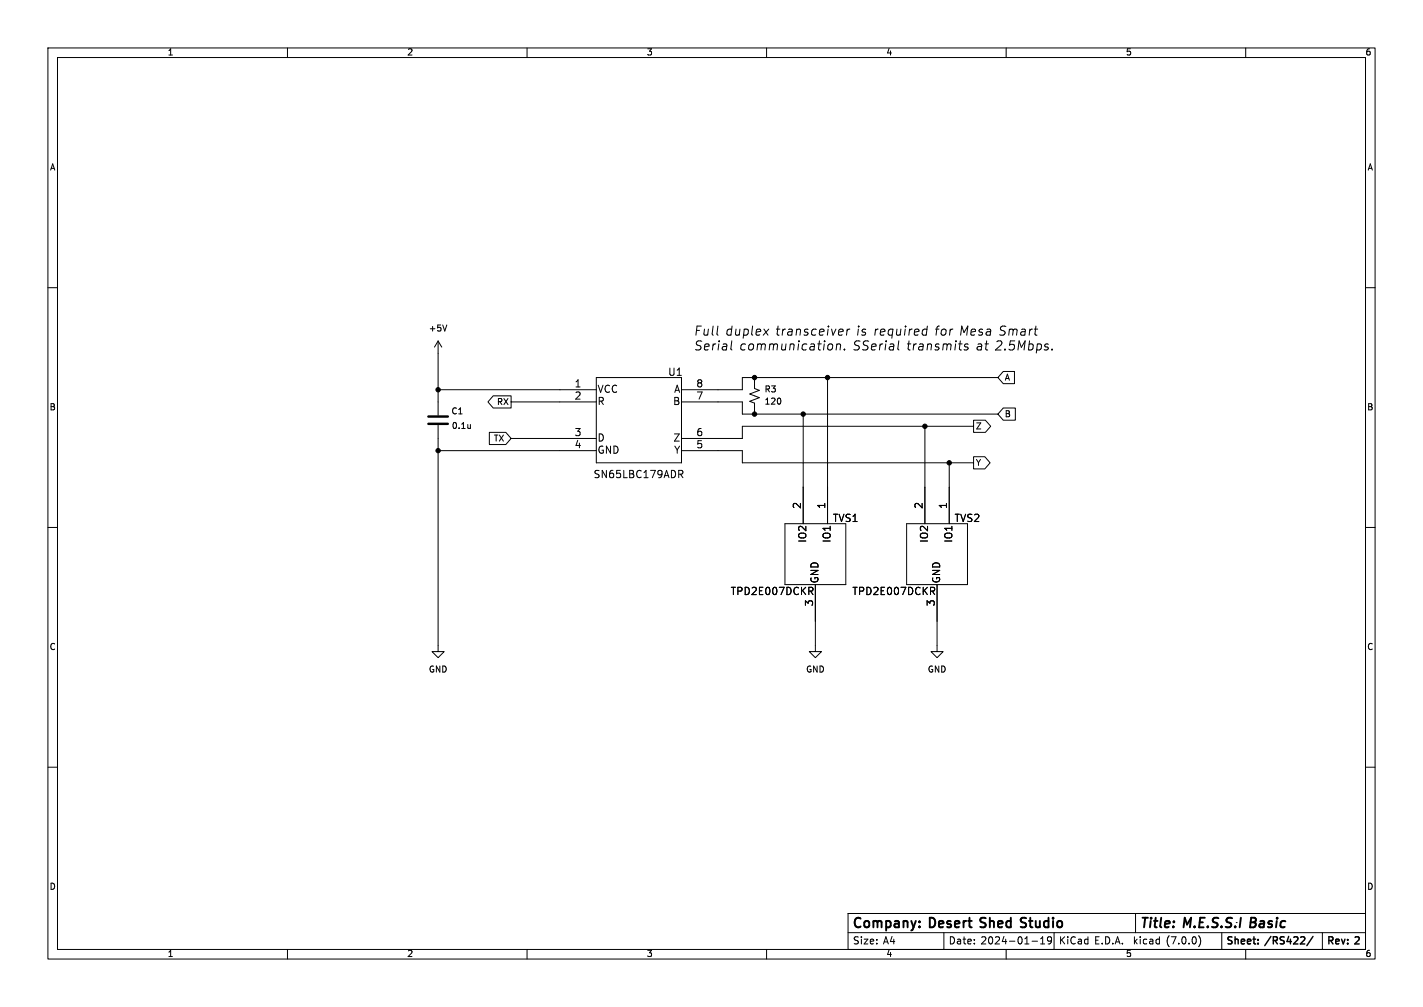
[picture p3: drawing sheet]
<svg xmlns="http://www.w3.org/2000/svg" width="297mm" height="210mm" viewBox="0 0 297 210" stroke-linecap="round" stroke-linejoin="round" font-family="sans-serif">
<g fill="none" stroke="#000" stroke-width=".21">
<path d="M10 10h277v190h-277zM12 12h273v186h-273zM60 10v2M110 10v2M160 10v2M210 10v2M260 10v2M10 60h2M285 60h2M91.4 71.1v15.5M91.4 71.1l-.7 1.3M91.4 71.1l.8 1.3"/>
<path d="M93.3 67.8l-.5 1.2M124.5 78.7h17.7v17.8h-17.7zM152.6 72.9l.2 .1M152.7 71.1l-.2 1.6M157.5 78.7v2.3l1 .4-2 .8 2 .7-2 .8 1 .4v2.3M159.5 68.6l.8 1.3M160.4 68.6l-1.1 1.3M172.7 78.7v30.5M173.5 71.7l.3 .4-.1 .5-.4 .4M174.6 71.9l.3-.2 .5 .1-.1 1.2M174.7 71.7l-.2 1.3M175.7 68.6l.2 .1 .1 .4-1 .2"/>
<path d="M176.3 72.8l-.1 .2M176.8 68.6l-.1 1.3M177.4 68.6l-.4 .1-.2 .3M187.5 72.9l.1 .1M187.6 71.1l-.2 1.6M192.9 68.6l.6 .1M193.3 69.8l-.5 .1M193.6 68l-.3 1.9M200.1 71.7h.7M202.1 71.8a.46 .46 0 0 0-.8 .3l.1 .2 .6 .1v.3l-.3 .3-.5-.1M208.3 78.7h-53.4v2.6h-12.7M209.4 77.5h2.3v2.5h-2.3l-1.1-1.3z"/>
<path d="M215.9 68.6h.7M219.6 72.8v.2M91.4 88.6v47.3h1.3l-1.3 1.3-1.2-1.3h1.2M91.4 81.3h33.1M91.4 94h33.1M102.1 90.2h3.5l1.1 1.2-1.1 1.3h-3.5zM102.9 82.5h3.8v2.6h-3.8l-1.1-1.3zM106.7 83.8h17.8M106.7 91.4h17.8M141.7 98.1h.5l.3 .3-.1 .4-.7 .1M142 98.9l.5 .7M142.2 94h12.7v2.5h48.3"/>
<path d="M142.2 83.8h12.7v2.6h53.4M167.6 86.4v22.8M193 88.9v20.3M198.1 96.5v12.7M203.2 87.6h2.5l1.1 1.3-1.1 1.3h-2.5zM203.2 95.2h2.3l1.2 1.3-1.2 1.3h-2.3zM203.2 88.9h-48.3v2.5h-12.7M209.4 85.1h2.5v2.5h-2.5l-1.1-1.2zM10 110h2M163.8 109.2h12.7v12.7h-12.7zM189.2 109.2h12.7v12.7h-12.7zM285 110h2"/>
<path d="M169.2 123.3l.5 .7M169.4 122.5l.3 .3-.1 .3-.2 .2M170.2 121.9v14h1.2l-1.2 1.3-1.3-1.3h1.3M194.6 123.3l.5 .7M194.8 122.5l.3 .3-.1 .3-.2 .2M195.6 121.9v14h1.2l-1.2 1.3-1.3-1.3h1.3M10 160h2M285 160h2M60 198v2M110 198v2M160 198v2M177 190.5h108v7.5h-108z"/>
<path d="M177 194.5h108M197 194.5v3.5M210 198v2M215.4 196.3h1.1M217.2 196.9h.8M217.2 195.8l.4-.4v1.5M219.5 196l-.3 .3-.4-.1-.2-.2 .2-.6h.4l.2 .1a.99 .99 0 0 1-.4 1.4h-.2M220 194.5v3.5M237 190.5v4M250.2 195.1a1.72 1.72 0 0 1 0 2.3M255 194.5v3.5M260 198v2"/>
<path d="M276 194.5v3.5"/>
</g>
<path d="M274 195.3l-1.2 1.9" fill="none" stroke="#000" stroke-width=".3"/>
<path d="M213 193.3l.8 .1M213.9 191.4h-.5l-.4 .4 .2 .4 .6 .2" fill="none" stroke="#000" stroke-width=".4"/>
<path d="M89.4 86.9h4.1M89.4 88.4h4.1" fill="none" stroke="#000" stroke-width=".51"/>
<g fill="#000" stroke="#000" stroke-width=".21">
<circle cx="157.5" cy="78.7" r=".46"/>
<circle cx="172.7" cy="78.7" r=".46"/>
<circle cx="91.4" cy="94" r=".46"/>
<circle cx="91.4" cy="81.3" r=".46"/>
<circle cx="157.5" cy="86.4" r=".46"/>
<circle cx="167.6" cy="86.4" r=".46"/>
<circle cx="193" cy="88.9" r=".46"/>
<circle cx="198.1" cy="96.5" r=".46"/>
</g>
<g font-size="2.8">
<text x="178" y="194.2">Company:</text>
<text x="194.2" y="194.2">Desert</text>
<text x="205.4" y="194.2">Shed</text>
<text x="214.4" y="194.2">Studio</text>
<text x="238" y="194.2">Title:</text>
<text x="247.1" y="194.2">M.E.S.S.I</text>
<text x="261.6" y="194.2">Basic</text>
</g>
<g font-size="2.7">
<text x="144.8" y="70.3">Full</text>
<text x="151.3" y="70.3">duplex</text>
<text x="161.7" y="70.3">transceiver</text>
<text x="178.5" y="70.3">is required</text>
<text x="194.9" y="70.3">for Mesa Smart</text>
<text x="144.8" y="73.4">Serial</text>
<text x="154.2" y="73.4">communication.</text>
<text x="177.8" y="73.4">SSerial</text>
<text x="189" y="73.4">transmits</text>
<text x="203.5" y="73.4">at 2.5Mbps.</text>
</g>
<g font-size="2.1">
<text x="119.9" y="81">1</text>
<text x="119.9" y="83.6">2</text>
<text x="124.7" y="82.2">VCC</text>
<text x="139.4" y="78.7">U1</text>
<text x="140.6" y="82.2">A</text>
<text x="145.3" y="83.6">7</text>
<text x="145.3" y="81">8</text>
<text x="124.7" y="84.8">R</text>
<text x="140.4" y="84.8">B</text>
<text x="119.9" y="91.2">3</text>
<text x="119.9" y="93.7">4</text>
<text x="124.7" y="92.4">D</text>
<text x="124.7" y="94.9">GND</text>
<text x="140.5" y="92.4">Z</text>
<text x="140.6" y="94.9">Y</text>
<text x="145.3" y="93.7">5</text>
<text x="145.3" y="91.2">6</text>
<text x="123.8" y="100">SN65LBC179ADR</text>
<text x="167.4" y="106.2" transform="rotate(-90 167.4 106.2)">2</text>
<text x="172.5" y="106.2" transform="rotate(-90 172.5 106.2)">1</text>
<text x="192.8" y="106.2" transform="rotate(-90 192.8 106.2)">2</text>
<text x="197.9" y="106.2" transform="rotate(-90 197.9 106.2)">1</text>
<text x="168.6" y="113.3" transform="rotate(-90 168.6 113.3)">IO2</text>
<text x="173.7" y="113.3" transform="rotate(-90 173.7 113.3)">IO1</text>
<text x="173.8" y="109.2">TVS1</text>
<text x="194" y="113.3" transform="rotate(-90 194 113.3)">IO2</text>
<text x="199.1" y="113.3" transform="rotate(-90 199.1 113.3)">IO1</text>
<text x="199.2" y="109.2">TVS2</text>
<text x="152.4" y="124.4">TPD2E007DCKR</text>
<text x="171.1" y="121.7" transform="rotate(-90 171.1 121.7)">GND</text>
<text x="177.8" y="124.4">TPD2E007DCKR</text>
<text x="196.5" y="121.7" transform="rotate(-90 196.5 121.7)">GND</text>
<text x="169.9" y="126.5" transform="rotate(-90 169.9 126.5)">3</text>
<text x="195.3" y="126.5" transform="rotate(-90 195.3 126.5)">3</text>
<text x="178" y="197.2">Size:</text>
<text x="184.3" y="197.2">A4</text>
<text x="198" y="197.2">Date:</text>
<text x="204.7" y="197.2">2024-01-19</text>
<text x="221" y="197.2">KiCad</text>
<text x="228.4" y="197.2">E.D.A.</text>
<text x="236.7" y="197.2">kicad</text>
<text x="243.6" y="197.2">(7.0.0)</text>
<text x="256" y="197.4">Sheet:</text>
<text x="264.3" y="197.4">/RS422/</text>
<text x="277" y="197.4">Rev:</text>
<text x="283" y="197.4">2</text>
</g>
<g font-size="1.8">
<text x="35" y="11.8">1</text>
<text x="85" y="11.8">2</text>
<text x="135" y="11.8">3</text>
<text x="185" y="11.8">4</text>
<text x="235" y="11.8">5</text>
<text x="285" y="11.8">6</text>
<text x="10.4" y="35.8">A</text>
<text x="285.4" y="35.8">A</text>
<text x="89.4" y="69.4">+5V</text>
<text x="159.5" y="82.1">R3</text>
<text x="209.7" y="79.7">A</text>
<text x="10.3" y="85.8">B</text>
<text x="94.2" y="86.7">C1</text>
<text x="94.2" y="89.7">0.1u</text>
<text x="103.6" y="84.7">RX</text>
<text x="159.5" y="84.6">120</text>
<text x="203.7" y="89.8">Z</text>
<text x="209.7" y="87.3">B</text>
<text x="285.3" y="85.8">B</text>
<text x="102.9" y="92.4">TX</text>
<text x="203.7" y="97.4">Y</text>
<text x="10.3" y="135.8">C</text>
<text x="285.3" y="135.8">C</text>
<text x="89.4" y="140.5">GND</text>
<text x="168.2" y="140.5">GND</text>
<text x="193.6" y="140.5">GND</text>
<text x="10.3" y="185.8">D</text>
<text x="285.3" y="185.8">D</text>
<text x="35" y="199.8">1</text>
<text x="85" y="199.8">2</text>
<text x="135" y="199.8">3</text>
<text x="185" y="199.8">4</text>
<text x="235" y="199.8">5</text>
<text x="285" y="199.8">6</text>
</g>
</svg>
